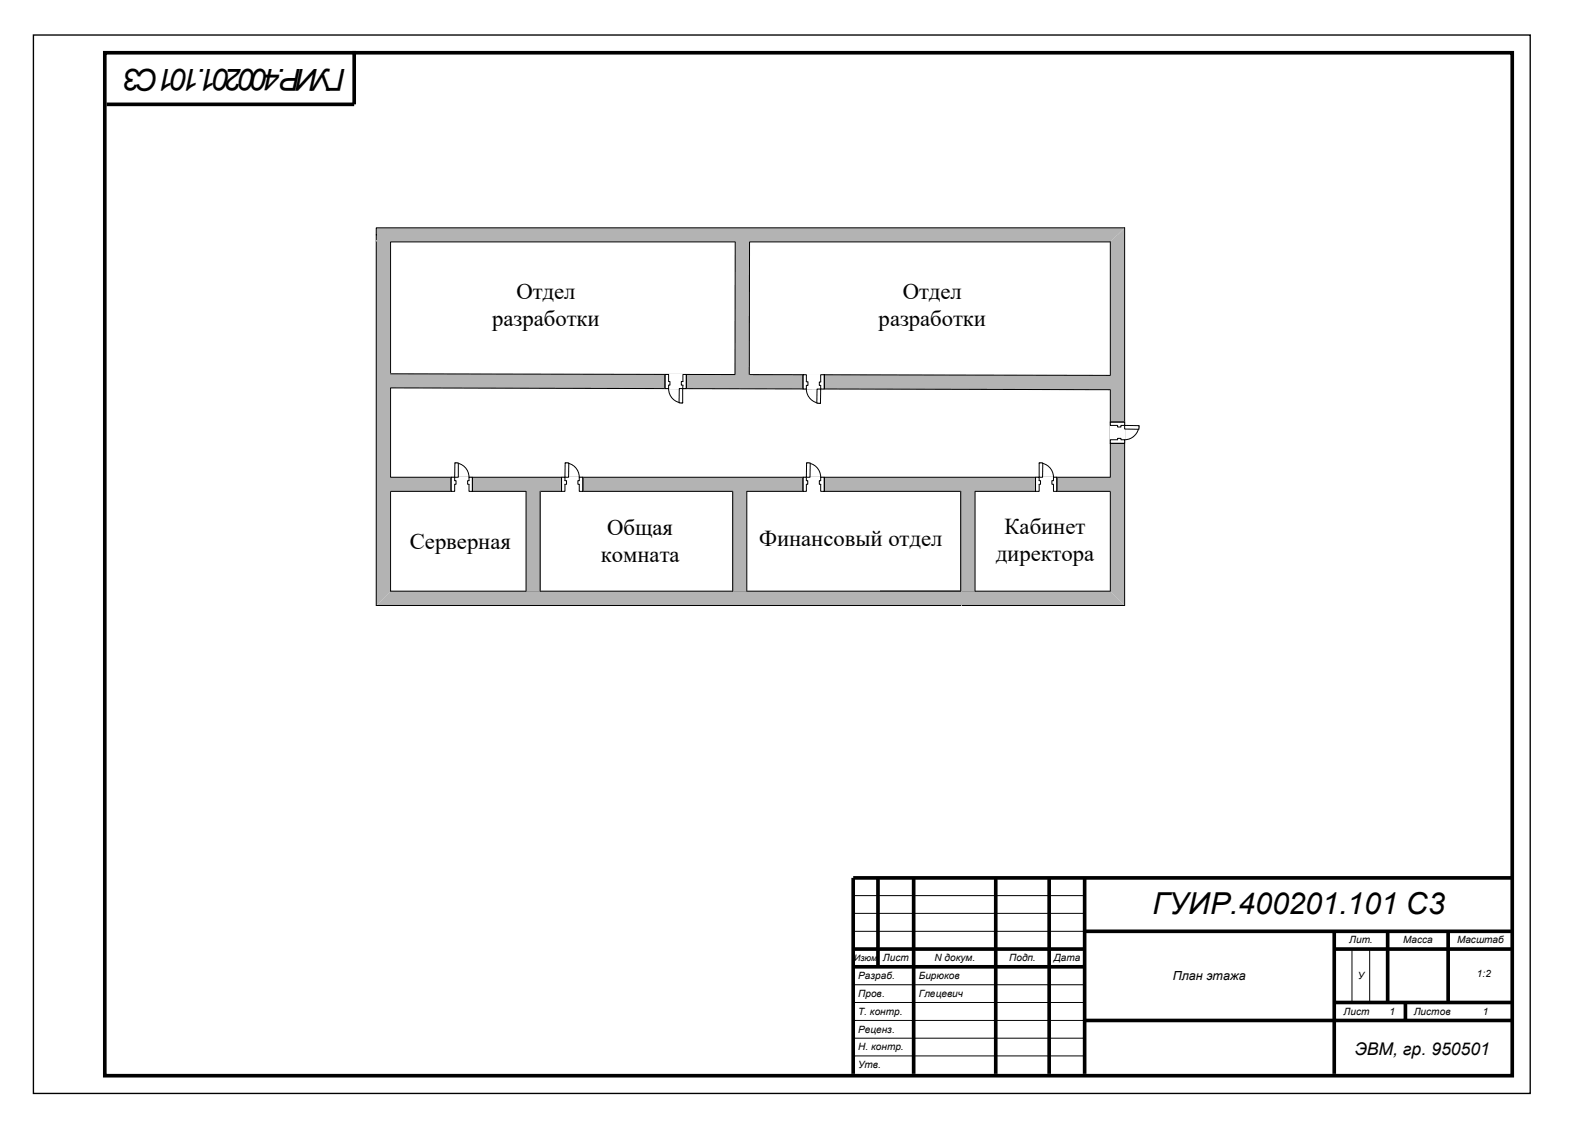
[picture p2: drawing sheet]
<svg xmlns="http://www.w3.org/2000/svg" width="297mm" height="210mm" viewBox="0 0 297 210" stroke-linecap="round" stroke-linejoin="round" font-family="sans-serif">
<g fill="none" stroke="#000" stroke-width=".68" stroke-linecap="butt">
<path d="M19.5 9.8h262.1v190.5h-262.1zM66 9.5v9.9h-46.1M158.9 176.7h43.1M163.5 163.4v16.6M170.1 163.4v36.5M185.4 163.4v36.5M195.4 163.4v36.5M202 163.4v36.5M202 173.4h79.6M248.5 173.4v26.5M248.5 176.7h33.1M258.4 173.4v13.2"/>
<path d="M269.7 173.4v13.2M281.6 163.4h-122.7v36.5M158.9 180h43.1M202 190h79.6M248.5 186.6h33.1M261.7 186.6v3.4"/>
</g>
<path d="M158.9 166.8h43.1M158.9 170.1h43.1M158.9 173.4h43.1M251.8 176.7v9.9M255.1 176.7v9.9M158.9 186.6h43.1M158.9 190h43.1M158.9 193.3h43.1M158.9 196.6h43.1M158.9 183.3h43.1" fill="none" stroke="#000" stroke-width=".19"/>
<path d="M6.2 6.5h278.7v197.1h-278.7z" fill="none" stroke="#000" stroke-width=".25"/>
<path d="M70.1 42.4h139.3l-2.6 2.6h-136.7z" fill-rule="evenodd" fill="#b3b3b3"/>
<path d="M209.4 42.4h-139.3v2.6h136.7" fill="none" stroke="#000" stroke-width=".19"/>
<path d="M206.8 45l2.6-2.6v70.3l-2.6-2.6z" fill-rule="evenodd" fill="#b3b3b3"/>
<path d="M206.8 45v65.1M209.4 42.4v70.3" fill="none" stroke="#000" stroke-width=".19"/>
<path d="M163.9 110.1h42.9l2.6 2.6h-45.5z" fill-rule="evenodd" fill="#b3b3b3"/>
<path d="M206.8 110.1h-42.9v2.6h45.5" fill="none" stroke="#000" stroke-width=".19"/>
<path d="M70.1 112.7l2.6-2.6h106.2v2.6z" fill-rule="evenodd" fill="#b3b3b3"/>
<path d="M179 110.1v2.6" fill="none" stroke="#b3b3b3" stroke-width=".25"/>
<path d="M70.1 112.7h108.8M72.7 110.1h106.2" fill="none" stroke="#000" stroke-width=".19"/>
<path d="M70.1 45h2.6v65.1l-2.6 2.6z" fill-rule="evenodd" fill="#b3b3b3"/>
<path d="M70.1 44.9h2.6" fill="none" stroke="#b3b3b3" stroke-width=".25"/>
<path d="M70.1 45v67.7M72.7 45v65.1" fill="none" stroke="#000" stroke-width=".19"/>
<path d="M72.7 69.6l134.1 .3v2.7l-134.1-.4z" fill-rule="evenodd" fill="#b3b3b3"/>
<path d="M72.6 69.6v2.6" fill="none" stroke="#b3b3b3" stroke-width=".25"/>
<path d="M206.9 69.9v2.7" fill="none" stroke="#b3b3b3" stroke-width=".3"/>
<path d="M72.7 69.6l134.1 .3M72.7 72.2l134.1 .4" fill="none" stroke="#000" stroke-width=".19"/>
<path d="M123.8 69.7h4v2.7h-4z" fill-rule="evenodd" fill="#fff"/>
<path d="M123.8 69.7h4v2.7h-4z" fill="none" stroke="#fff" stroke-width=".19"/>
<path d="M127.2 69.7h.6v2.6h-.7zM123.8 69.7v2.6h.7v-2.6z" fill-rule="evenodd" fill="#fff"/>
<path d="M124.5 71v-1.3h-.7v2.6h.7v-.6M127.2 71v-1.3h.6v2.6h-.7l.1-.6" fill="none" stroke="#000" stroke-width=".19"/>
<path d="M126.9 71h.3v.7h-.3zM124.5 71v.7h.3v-.7z" fill-rule="evenodd" fill="#fff"/>
<path d="M123.8 69.7v2.6M124.5 72.3a2.62 2.62 0 0 0 2.6 2.7M124.5 71h.3v.7h-.3M127.2 71h-.3v.7h.3M127.8 69.7v2.6" fill="none" stroke="#000" stroke-width=".19"/>
<path d="M126.5 72.3h.6v2.7h-.7z" fill-rule="evenodd" fill="#fff"/>
<path d="M126.5 72.3h.6v2.7h-.7z" fill="none" stroke="#000" stroke-width=".19"/>
<path d="M149.5 69.7h4v2.8l-4-.1z" fill-rule="evenodd" fill="#fff"/>
<path d="M149.5 69.7h4v2.8l-4-.1z" fill="none" stroke="#fff" stroke-width=".19"/>
<path d="M152.8 69.8h.7v2.6h-.7zM149.5 69.8v2.6h.7v-2.6z" fill-rule="evenodd" fill="#fff"/>
<path d="M150.2 71.1v-1.3h-.7v2.6h.7v-.6M152.8 71.1v-1.3h.7v2.6h-.7v-.6" fill="none" stroke="#000" stroke-width=".19"/>
<path d="M152.6 71.1h.2v.7h-.2zM150.2 71.1v.7h.3v-.7z" fill-rule="evenodd" fill="#fff"/>
<path d="M149.5 69.8v2.6M150.2 71.1h.3v.7h-.3M150.2 72.4a2.7 2.7 0 0 0 2.6 2.7M152.8 71.1h-.2v.7h.2M153.5 69.8v2.6" fill="none" stroke="#000" stroke-width=".19"/>
<path d="M152.1 72.4h.7v2.7h-.7z" fill-rule="evenodd" fill="#fff"/>
<path d="M152.1 72.4h.7v2.7h-.7z" fill="none" stroke="#000" stroke-width=".19"/>
<path d="M206.8 78.6h2.7v3.9h-2.7z" fill-rule="evenodd" fill="#fff"/>
<path d="M206.8 78.6h2.7v3.9h-2.7z" fill="none" stroke="#fff" stroke-width=".19"/>
<path d="M206.8 78.6h2.6v.6h-2.6zM206.8 81.9v.7h2.6v-.7z" fill-rule="evenodd" fill="#fff"/>
<path d="M208.1 79.2h-1.3v-.6h2.6v.6h-.7M208.1 81.9h-1.3v.7h2.6v-.7h-.7" fill="none" stroke="#000" stroke-width=".19"/>
<path d="M208.1 79.2h.6v.3h-.6zM208.1 81.6v.3h.6v-.3z" fill-rule="evenodd" fill="#fff"/>
<path d="M206.8 78.6h2.6M208.1 79.2v.3h.6v-.3M212.1 79.2a2.71 2.71 0 0 1-2.7 2.7M206.8 82.5h2.6M208.1 81.9v-.3h.6v.3" fill="none" stroke="#000" stroke-width=".19"/>
<path d="M209.4 79.2h2.7v.7h-2.7z" fill-rule="evenodd" fill="#fff"/>
<path d="M209.4 79.2h2.7v.7h-2.7z" fill="none" stroke="#000" stroke-width=".19"/>
<path d="M72.7 88.9h134.1v2.6h-134.1z" fill="#b3b3b3"/>
<path d="M72.6 88.9v2.6" fill="none" stroke="#b3b3b3" stroke-width=".25"/>
<path d="M206.9 88.9v2.6" fill="none" stroke="#b3b3b3" stroke-width=".3"/>
<path d="M72.7 88.9h134.1M72.7 91.5h134.1" fill="none" stroke="#000" stroke-width=".19"/>
<path d="M149.5 88.8h4v2.7h-4z" fill="#fff"/>
<path d="M149.5 88.8h4v2.7h-4z" fill="none" stroke="#fff" stroke-width=".19"/>
<path d="M149.5 88.9h.7v2.6h-.7zM152.8 88.9v2.6h.7v-2.6z" fill-rule="evenodd" fill="#fff"/>
<path d="M150.2 89.5v-.6h-.7v2.6h.7v-1.3M152.8 89.5v-.6h.7v2.6h-.7v-1.3" fill="none" stroke="#000" stroke-width=".19"/>
<path d="M150.2 89.5h.2v.7h-.2zM152.6 89.5v.7h.2v-.7z" fill-rule="evenodd" fill="#fff"/>
<path d="M149.5 88.9v2.6M150.2 89.5h.2v.7h-.2M150.2 86.2a2.64 2.64 0 0 1 2.6 2.7M152.8 89.5h-.2v.7h.2M153.5 88.9v2.6" fill="none" stroke="#000" stroke-width=".19"/>
<path d="M150.2 86.2h.7l-.1 2.7h-.6z" fill-rule="evenodd" fill="#fff"/>
<path d="M150.2 86.2h.7l-.1 2.7h-.6z" fill="none" stroke="#000" stroke-width=".19"/>
<path d="M192.8 88.8h4v2.7h-4z" fill="#fff"/>
<path d="M192.8 88.8h4v2.7h-4z" fill="none" stroke="#fff" stroke-width=".19"/>
<path d="M192.8 88.9h.7v2.6h-.7zM196.2 88.9v2.6h.6v-2.6z" fill-rule="evenodd" fill="#fff"/>
<path d="M193.5 89.5v-.6h-.7v2.6h.7v-1.3M196.2 89.5v-.6h.6v2.6h-.6v-1.3" fill="none" stroke="#000" stroke-width=".19"/>
<path d="M193.5 89.5h.3v.7h-.3zM195.9 89.5v.7h.3v-.7z" fill-rule="evenodd" fill="#fff"/>
<path d="M192.8 88.9v2.6M193.5 86.2a2.66 2.66 0 0 1 2.7 2.7M193.5 89.5h.3v.7h-.3M196.2 89.5h-.3v.7h.3M196.8 88.9v2.6" fill="none" stroke="#000" stroke-width=".19"/>
<path d="M193.5 86.2h.7l-.1 2.7h-.6z" fill-rule="evenodd" fill="#fff"/>
<path d="M193.5 86.2h.7l-.1 2.7h-.6z" fill="none" stroke="#000" stroke-width=".19"/>
<g fill="#b3b3b3">
<path d="M136.4 91.5h2.7v18.6h-2.7z" fill-rule="evenodd"/>
<path d="M136.4 91.2h2.7v.3h-2.7zM136.4 110.1h2.7v.3h-2.7z" fill-rule="evenodd"/>
</g>
<path d="M136.4 91.5v18.6M139.1 91.5v18.6" fill="none" stroke="#000" stroke-width=".19"/>
<g fill="#b3b3b3">
<path d="M98 91.5h2.6v18.6h-2.6z" fill-rule="evenodd"/>
<path d="M98 91.2h2.6v.3h-2.6zM98 110.1h2.6v.3h-2.6z" fill-rule="evenodd"/>
</g>
<path d="M98 91.5v18.6M100.6 91.5v18.6" fill="none" stroke="#000" stroke-width=".19"/>
<g fill="#b3b3b3">
<path d="M178.9 91.5h2.7v18.6h-2.7z" fill-rule="evenodd"/>
<path d="M178.9 91.2h2.7v.3h-2.7zM178.9 110.1h2.7v.3h-2.7z" fill-rule="evenodd"/>
</g>
<path d="M178.9 91.5v18.6M181.6 91.5v18.6" fill="none" stroke="#000" stroke-width=".19"/>
<path d="M136.9 45h2.7l-.1 24.7h-2.6z" fill-rule="evenodd" fill="#b3b3b3"/>
<path d="M136.9 44.9h2.7" fill="none" stroke="#b3b3b3" stroke-width=".25"/>
<path d="M136.9 69.9h2.6" fill="none" stroke="#b3b3b3" stroke-width=".3"/>
<path d="M136.9 45v24.7M139.6 45l-.1 24.7" fill="none" stroke="#000" stroke-width=".19"/>
<path d="M104.6 88.8h3.9v2.7h-3.9z" fill="#fff"/>
<path d="M104.6 88.8h3.9v2.7h-3.9z" fill="none" stroke="#fff" stroke-width=".19"/>
<path d="M104.6 88.9h.6v2.6h-.6zM107.9 88.9v2.6h.6v-2.6z" fill-rule="evenodd" fill="#fff"/>
<path d="M105.2 89.5v-.6h-.6v2.6h.6v-1.3M107.9 89.5v-.6h.6v2.6h-.6v-1.3" fill="none" stroke="#000" stroke-width=".19"/>
<path d="M105.2 89.5h.3v.7h-.3zM107.6 89.5v.7h.3v-.7z" fill-rule="evenodd" fill="#fff"/>
<path d="M104.6 88.9v2.6M105.2 89.5h.3v.7h-.3M105.2 86.2a2.64 2.64 0 0 1 2.7 2.7M107.9 89.5h-.3v.7h.3M108.5 88.9v2.6" fill="none" stroke="#000" stroke-width=".19"/>
<path d="M105.2 86.2h.7v2.7h-.7z" fill-rule="evenodd" fill="#fff"/>
<path d="M105.2 86.2h.7v2.7h-.7z" fill="none" stroke="#000" stroke-width=".19"/>
<path d="M84 88.8h4v2.7h-4z" fill="#fff"/>
<path d="M84 88.8h4v2.7h-4z" fill="none" stroke="#fff" stroke-width=".19"/>
<path d="M84 88.9h.7v2.6h-.7zM87.3 88.9v2.6h.7v-2.6z" fill-rule="evenodd" fill="#fff"/>
<path d="M84.7 89.5v-.6h-.7v2.6h.7v-1.3M87.3 89.5v-.6h.7v2.6h-.7v-1.3" fill="none" stroke="#000" stroke-width=".19"/>
<path d="M84.7 89.5h.2v.7h-.2zM87.1 89.5v.7h.2v-.7z" fill-rule="evenodd" fill="#fff"/>
<path d="M84 88.9v2.6M84.7 89.5h.2v.7h-.2M84.7 86.2a2.64 2.64 0 0 1 2.6 2.7M87.3 89.5h-.2v.7h.2M88 88.9v2.6" fill="none" stroke="#000" stroke-width=".19"/>
<path d="M84.7 86.2h.6v2.7h-.6z" fill-rule="evenodd" fill="#fff"/>
<path d="M84.7 86.2h.6v2.7h-.6z" fill="none" stroke="#000" stroke-width=".19"/>
<g font-size="5.6">
<text x="64.4" y="12.8" transform="rotate(-180 64.4 12.8)">ГУИР.400201.101 С3</text>
<text x="214.6" y="170.1">ГУИР.400201.101 С3</text>
</g>
<g font-size="4.2">
<text x="96.2" y="55.6">Отдел</text>
<text x="168.1" y="55.6">Отдел</text>
<text x="91.7" y="60.6">разработки</text>
<text x="163.6" y="60.6">разработки</text>
<text x="113.1" y="99.6">Общая</text>
<text x="141.4" y="101.7">Финансовый отдел</text>
<text x="187.1" y="99.4">Кабинет</text>
<text x="76.3" y="102.3">Серверная</text>
<text x="111.9" y="104.6">комната</text>
<text x="185.4" y="104.4">директора</text>
</g>
<text font-size="3.3" x="252.3" y="196.3">ЭВМ, гр. 950501</text>
<text font-size="2.3" x="218.4" y="182.4">План этажа</text>
<g font-size="1.9">
<text x="164.4" y="178.9">Лист</text>
<text x="174" y="178.9">N докум.</text>
<text x="187.9" y="178.9">Подп.</text>
<text x="196.2" y="178.9">Дата</text>
<text x="251.2" y="175.6">Лит.</text>
<text x="261.3" y="175.6">Масса</text>
<text x="271.3" y="175.6">Масштаб</text>
<text x="159.8" y="182.2">Разраб.</text>
<text x="159.8" y="185.6">Пров.</text>
<text x="171.1" y="182.2">Бирюков</text>
<text x="171.1" y="185.6">Глецевич</text>
<text x="252.9" y="182.2">У</text>
<text x="275" y="181.9">1:2</text>
<text x="159.8" y="188.9">Т. контр.</text>
<text x="250.2" y="188.9">Лист</text>
<text x="258.7" y="188.9">1</text>
<text x="263.3" y="188.9">Листов</text>
<text x="276.1" y="188.9">1</text>
<text x="159.8" y="195.5">Н. контр.</text>
<text x="159.8" y="192.2">Реценз.</text>
<text x="159.8" y="198.8">Утв.</text>
</g>
<text font-size="1.7" x="159" y="178.9">Изюм</text>
</svg>
